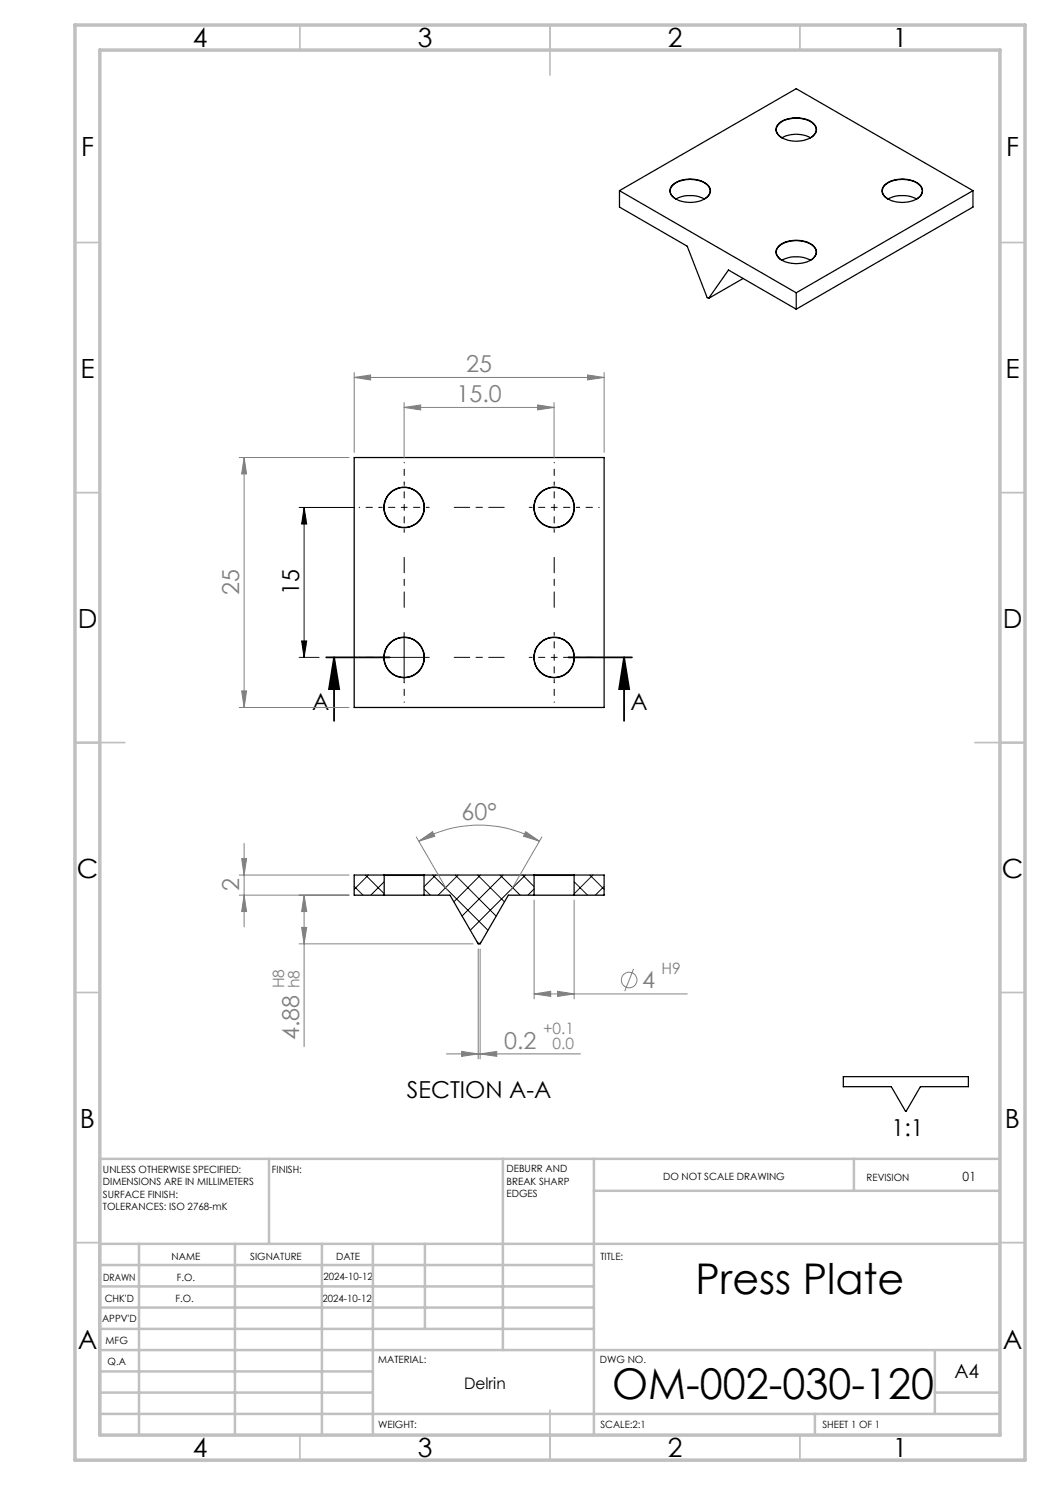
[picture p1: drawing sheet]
<svg xmlns="http://www.w3.org/2000/svg" width="210mm" height="297mm" viewBox="0 0 210 297" stroke-linecap="round" stroke-linejoin="round" font-family="sans-serif">
<g fill="none" stroke="#000" stroke-width=".25">
<path d="M123.9 38.1v3.3l13.5 7.8 4 10.3 .3 .2M123.9 38.1l35.3 20.5M123.9 38.1l35.3-20.4 35.4 20.4M134.4 37.1a5.6 5.6 0 0 1 7.3 0 1.64 1.64 0 0 1-.8 2.7 5.9 5.9 0 0 1-6.5-.6 1.5 1.5 0 0 1 0-2.1zM135.2 39.8a6.4 6.4 0 0 1 5.7 0M135.2 39.8a1.72 1.72 0 0 1-1.2-1.6 1.72 1.72 0 0 1 1.2-1.7 5.9 5.9 0 0 1 6.4 .7 1.69 1.69 0 0 1-.7 2.6M155.6 24.9a5.6 5.6 0 0 1 7.2 0 1.63 1.63 0 0 1-.7 2.6 6.1 6.1 0 0 0-5.7 0 1.69 1.69 0 0 1-.8-2.6zM155.8 24.7a5.9 5.9 0 0 1 6.9 0 1.67 1.67 0 0 1-.6 2.8 5.9 5.9 0 0 1-6.5-.6 1.49 1.49 0 0 1 .2-2.2zM177 36.9a5.8 5.8 0 0 1 7.1 .2 1.8 1.8 0 0 1-1.1 2.9 5.8 5.8 0 0 1-6.2-.8 1.56 1.56 0 0 1 .2-2.3zM177.6 39.8a6.5 6.5 0 0 1 5.7 0M177.6 39.8a1.74 1.74 0 0 1-1.1-1.6 1.74 1.74 0 0 1 1.1-1.7 6 6 0 0 1 6.5 .7 1.69 1.69 0 0 1-.8 2.6M194.6 38.1l-35.4 20.5"/>
<path d="M194.6 38.1v3.3l-35.4 20.4M141.7 59.7l4-5.7 13.5 7.8M148.6 55.7l-6.9 4M155.8 49.1a5.7 5.7 0 0 1 7.1 .3 1.76 1.76 0 0 1-1.1 2.8 5.8 5.8 0 0 1-6.2-.8 1.49 1.49 0 0 1 .2-2.3zM156.4 52a6.4 6.4 0 0 1 5.7 0M156.4 52.1a1.74 1.74 0 0 1-1.1-1.7 1.74 1.74 0 0 1 1.1-1.6 5.9 5.9 0 0 1 6.4 .6 1.64 1.64 0 0 1-.7 2.7M159.2 58.6v3.2M70.8 91.5h50v50h-50zM76.8 175h8.1M76.8 175h-6v4h6M76.8 175v.1M76.8 175.1h8"/>
<path d="M76.8 179h8M76.8 175.1v3.9M84.8 175.1v3.9M84.8 179h5.2l5.6 9.8h.4l5.7-9.8h5.1M84.9 175l-.1 .1M84.9 175h21.9M106.8 175h8.1M106.8 175v.1M106.8 175.1h8M106.8 179h8M106.8 175.1v3.9M114.8 175.1v3.9"/>
<path d="M114.9 175h5.9v4h-6M114.9 175l-.1 .1M168.7 215.3h25v2h-9.6l-2.8 4.9h-.2l-2.8-4.9h-9.6z"/>
<circle cx="80.8" cy="101.5" r="4"/>
<circle cx="110.8" cy="101.5" r="4.1"/>
<circle cx="110.8" cy="101.5" r="4"/>
<circle cx="80.8" cy="131.5" r="4"/>
<circle cx="110.8" cy="131.5" r="4.1"/>
<circle cx="110.8" cy="131.5" r="4"/>
</g>
<g fill="none" stroke="#000" stroke-width=".2">
<path d="M59.8 101.5h11M60.8 101.5l.5 3.3h-1zM60.8 101.5v30M59.8 131.5h4M60.3 128.2h1l-.5 3.3zM75.8 131.5h10M80.8 126.5v10M70.8 177.3l1.8 1.7M73.1 175l3.7 3.7M73.7 175l-2.9 2.9M76.8 176.4l-2.6 2.6M84.8 177.8l1.3 1.2"/>
<path d="M86.5 175l11.1 11.1M87.1 175l-2.3 2.3M91.1 175l8.1 8.2M91.6 175l-4 4M95.5 175l5.4 5.4M96.1 175l-5.3 5.4M100 175l4 4M100.6 175l-8.2 8.2M104.5 175l2.3 2.3M105.1 175l-11 11.1M106.8 177.8l-1.2 1.2M114.8 176.4l2.7 2.6"/>
<path d="M118 175l2.8 2.9M118.6 175l-3.8 3.7M120.8 177.3l-1.7 1.7M95.4 188.3l.4 .5 .5-.5"/>
</g>
<g fill="none" stroke="#808080" stroke-width=".2">
<path d="M70.8 75.5l3.3-.5v1zM70.8 74.5v16M70.8 75.5h50M117.5 75l3.3 .5-3.3 .5zM120.8 74.5v16M47.8 91.5h22M48.8 91.5v50M48.8 91.5l.5 3.3h-1zM80.8 81.5l3.3-.5v1zM80.8 80.5v11M80.8 81.5h30M107.5 81l3.3 .5-3.3 .5z"/>
<path d="M110.8 80.5v11M48.3 138.2h1l-.5 3.3zM47.8 141.5h22M47.8 179h22M47.8 175h22M48.3 171.7h1l-.5 3.3zM48.8 179l.5 3.3h-1zM48.8 168.7v16.7M60.8 179l.5 3.3h-1zM60.8 179v30.3M83.3 167.4l6.2 10.7M83.8 168.2l2.7-1.9 .5 .9z"/>
<path d="M83.8 168.2a24.2 24.2 0 0 1 24.1 0M105.1 166.3l2.8 1.9-3.2-1zM108.4 167.4l-6.2 10.7M59.8 188.8h34.8M60.3 185.5h1l-.5 3.3zM95.6 189.8v22M96 189.8v22M106.8 198.8l3.3-.5v1zM106.8 180v19.8M106.8 198.8h30.6M111.5 198.3l3.3 .5-3.3 .5zM114.8 180v19.8"/>
<path d="M126.7 193.8l-1.7 4.4M89.3 210.8h26.8M92.3 210.3l3.3 .5-3.3 .5zM96 210.8l3.3-.5v1z"/>
<circle cx="125.8" cy="196" r="1.56"/>
</g>
<path d="M65.2 131.5h12.7M66.8 131.5l1 6.3h-2zM66.8 131.5v12.7M113.7 131.5h12.7M124.8 131.5l1 6.3h-2zM124.8 131.5v12.7" fill="none" stroke="#000" stroke-width=".35"/>
<path d="M80.8 96.5v-4M110.8 96.5v-4M75.8 101.5h-4M115.8 101.5h4M75.8 131.5h-4M80.8 136.5v4M110.8 136.5v4M115.8 131.5h4" fill="none" stroke="#000" stroke-width=".2" stroke-dasharray="15.2 1.3 1.3 1.3" stroke-dashoffset="15.1"/>
<path d="M80.8 101.5v-5M80.8 101.5h-5M80.8 101.5v5M80.8 101.5h5M110.8 101.5v-5M110.8 101.5h-5M110.8 101.5v5M110.8 101.5h5M110.8 131.5v-5M110.8 131.5h-5M110.8 131.5v5M110.8 131.5h5" fill="none" stroke="#000" stroke-width=".2" stroke-dasharray="15.2 1.3 1.3 1.3" stroke-dashoffset="14.6"/>
<path d="M90.8 101.5h10M80.8 121.5v-10M90.8 131.5h10M110.8 121.5v-10" fill="none" stroke="#000" stroke-width=".2" stroke-dasharray="15.2 1.3 1.3 1.3" stroke-dashoffset="12.1"/>
<g fill="none" stroke="#c0c0c0" stroke-width=".35">
<path d="M60 5v5M110 5v10M160 5v5M15 48.5h5M200 48.5h5M15 98.5h5M200 98.5h5M15 148.5h10M195 148.5h10M15 198.5h5M200 198.5h5M15 248.5h5"/>
<path d="M200 248.5h5M60 287v5M110 282v10M160 287v5"/>
</g>
<g fill="none" stroke="#c0c0c0" stroke-width=".5">
<path d="M53.8 231.8v17M100.6 231.8v38.2M118.8 231.8v55.2M118.8 238.2h81.2M170.8 231.8v6.4M200 231.8h-180v55.2M20 248.8h180M20 257.3h98.8M20 253h98.8M27.8 248.8v38.2M47 248.8v38.2M64.4 248.8v38.2"/>
<path d="M74.6 248.8v38.2M85 248.8v17M20 265.8h98.8M20 261.5h98.8M20 278.5h54.6M20 274.3h54.6M20 270h180M187 278.5h13M187 270v12.8M20 282.8h180M163 282.8v4.2"/>
</g>
<path d="M15 5h190v287h-190zM20 10h180v277h-180z" fill="none" stroke="#c0c0c0" stroke-width=".7"/>
<g fill="#000">
<path d="M60.8 101.5l.5 3.3h-1zM60.3 128.2h1l-.5 3.3z"/>
<path d="M124.8 131.5l1 6.3h-2zM66.8 131.5l1 6.3h-2z"/>
</g>
<g fill="#808080">
<path d="M117.5 75l3.3 .5-3.3 .5zM70.8 75.5l3.3-.5v1z"/>
<path d="M80.8 81.5l3.3-.5v1zM107.5 81l3.3 .5-3.3 .5zM92.3 210.3l3.3 .5-3.3 .5zM96 210.8l3.3-.5v1zM106.8 198.8l3.3-.5v1zM111.5 198.3l3.3 .5-3.3 .5z"/>
<path d="M105.1 166.3l2.8 1.9-3.2-1zM83.8 168.2l2.7-1.9 .5 .9z"/>
<path d="M48.3 138.2h1l-.5 3.3zM48.8 91.5l.5 3.3h-1z"/>
<path d="M60.8 179l.5 3.3h-1zM60.3 185.5h1l-.5 3.3zM48.3 171.7h1l-.5 3.3zM48.8 179l.5 3.3h-1z"/>
</g>
<g font-size="8.5">
<text x="139.1" y="258.8">Press Plate</text>
<text x="122.4" y="279.7">OM-002-030-120</text>
</g>
<g font-size="5.3">
<text x="38.5" y="9.5">4</text>
<text x="83.5" y="9.5">3</text>
<text x="133.6" y="9.5">2</text>
<text x="178.6" y="9.5">1</text>
<text x="16.2" y="31.3">F</text>
<text x="201.2" y="31.3">F</text>
<text x="16.1" y="75.5">E</text>
<text x="201.1" y="75.5">E</text>
<text x="15.5" y="125.5">D</text>
<text x="200.5" y="125.5">D</text>
<text x="15.4" y="175.5">C</text>
<text x="200.4" y="175.5">C</text>
<text x="16" y="225.5">B</text>
<text x="201" y="225.5">B</text>
<text x="15.5" y="269.8">A</text>
<text x="200.5" y="269.8">A</text>
<text x="38.5" y="291.5">4</text>
<text x="83.5" y="291.5">3</text>
<text x="133.6" y="291.5">2</text>
<text x="178.6" y="291.5">1</text>
</g>
<g font-size="4.7" fill="#808080">
<text x="93.3" y="74.5">25</text>
<text x="91.3" y="80.5">15.0</text>
<text x="47.8" y="119.1" transform="rotate(-90 47.8 119.1)">25</text>
<text x="92.3" y="164">60°</text>
<text x="47.8" y="178.3" transform="rotate(-90 47.8 178.3)">2</text>
<text x="128.4" y="197.7">4</text>
<text x="59.8" y="208" transform="rotate(-90 59.8 208)">4.88</text>
<text x="100.8" y="209.8">0.2</text>
</g>
<g font-size="4.7">
<text x="59.8" y="119.1" transform="rotate(-90 59.8 119.1)">15</text>
<text x="62.4" y="142">A</text>
<text x="126.1" y="142">A</text>
<text x="81.4" y="219.7">SECTION A-A</text>
<text x="178.3" y="227.3">1:1</text>
</g>
<text font-size="3.9" x="190.9" y="275.5">A4</text>
<text font-size="3.2" x="92.8" y="277.9">Delrin</text>
<g font-size="3.1" fill="#808080">
<text x="56.8" y="197.7" transform="rotate(-90 56.8 197.7)">H8</text>
<text x="59.9" y="197.7" transform="rotate(-90 59.9 197.7)">h8</text>
<text x="132.3" y="194.7">H9</text>
<text x="108.6" y="206.8">+0.1</text>
<text x="110.5" y="209.8">0.0</text>
</g>
<text font-size="2.5" x="192.5" y="236.1">01</text>
<g font-size="2">
<text x="20.6" y="234.6">UNLESS OTHERWISE SPECIFIED:</text>
<text x="20.6" y="237.1">DIMENSIONS ARE IN MILLIMETERS</text>
<text x="20.6" y="239.6">SURFACE FINISH:</text>
<text x="54.4" y="234.6">FINISH:</text>
<text x="101.3" y="234.5">DEBURR AND</text>
<text x="101.3" y="237">BREAK SHARP</text>
<text x="101.3" y="239.5">EDGES</text>
<text x="132.6" y="236">DO NOT SCALE DRAWING</text>
<text x="173.3" y="236.2">REVISION</text>
<text x="20.6" y="242.1">TOLERANCES: ISO 2768-mK</text>
<text x="34.3" y="252">NAME</text>
<text x="50" y="251.9">SIGNATURE</text>
<text x="67.2" y="251.9">DATE</text>
<text x="120.1" y="251.9">TITLE:</text>
<text x="20.6" y="256.1">DRAWN</text>
<text x="35.3" y="256.1">F.O.</text>
<text x="64.7" y="255.9">2024-10-12</text>
<text x="20.9" y="260.3">CHK'D</text>
<text x="35.1" y="260.3">F.O.</text>
<text x="64.5" y="260.3">2024-10-12</text>
<text x="20.4" y="264.4">APPV'D</text>
<text x="21.1" y="268.8">MFG</text>
<text x="21.5" y="273">Q.A</text>
<text x="75.6" y="272.5">MATERIAL:</text>
<text x="120" y="272.5">DWG NO.</text>
<text x="75.6" y="285.5">WEIGHT:</text>
<text x="120.1" y="285.6">SCALE:2:1</text>
<text x="164.5" y="285.6">SHEET 1 OF 1</text>
</g>
</svg>
